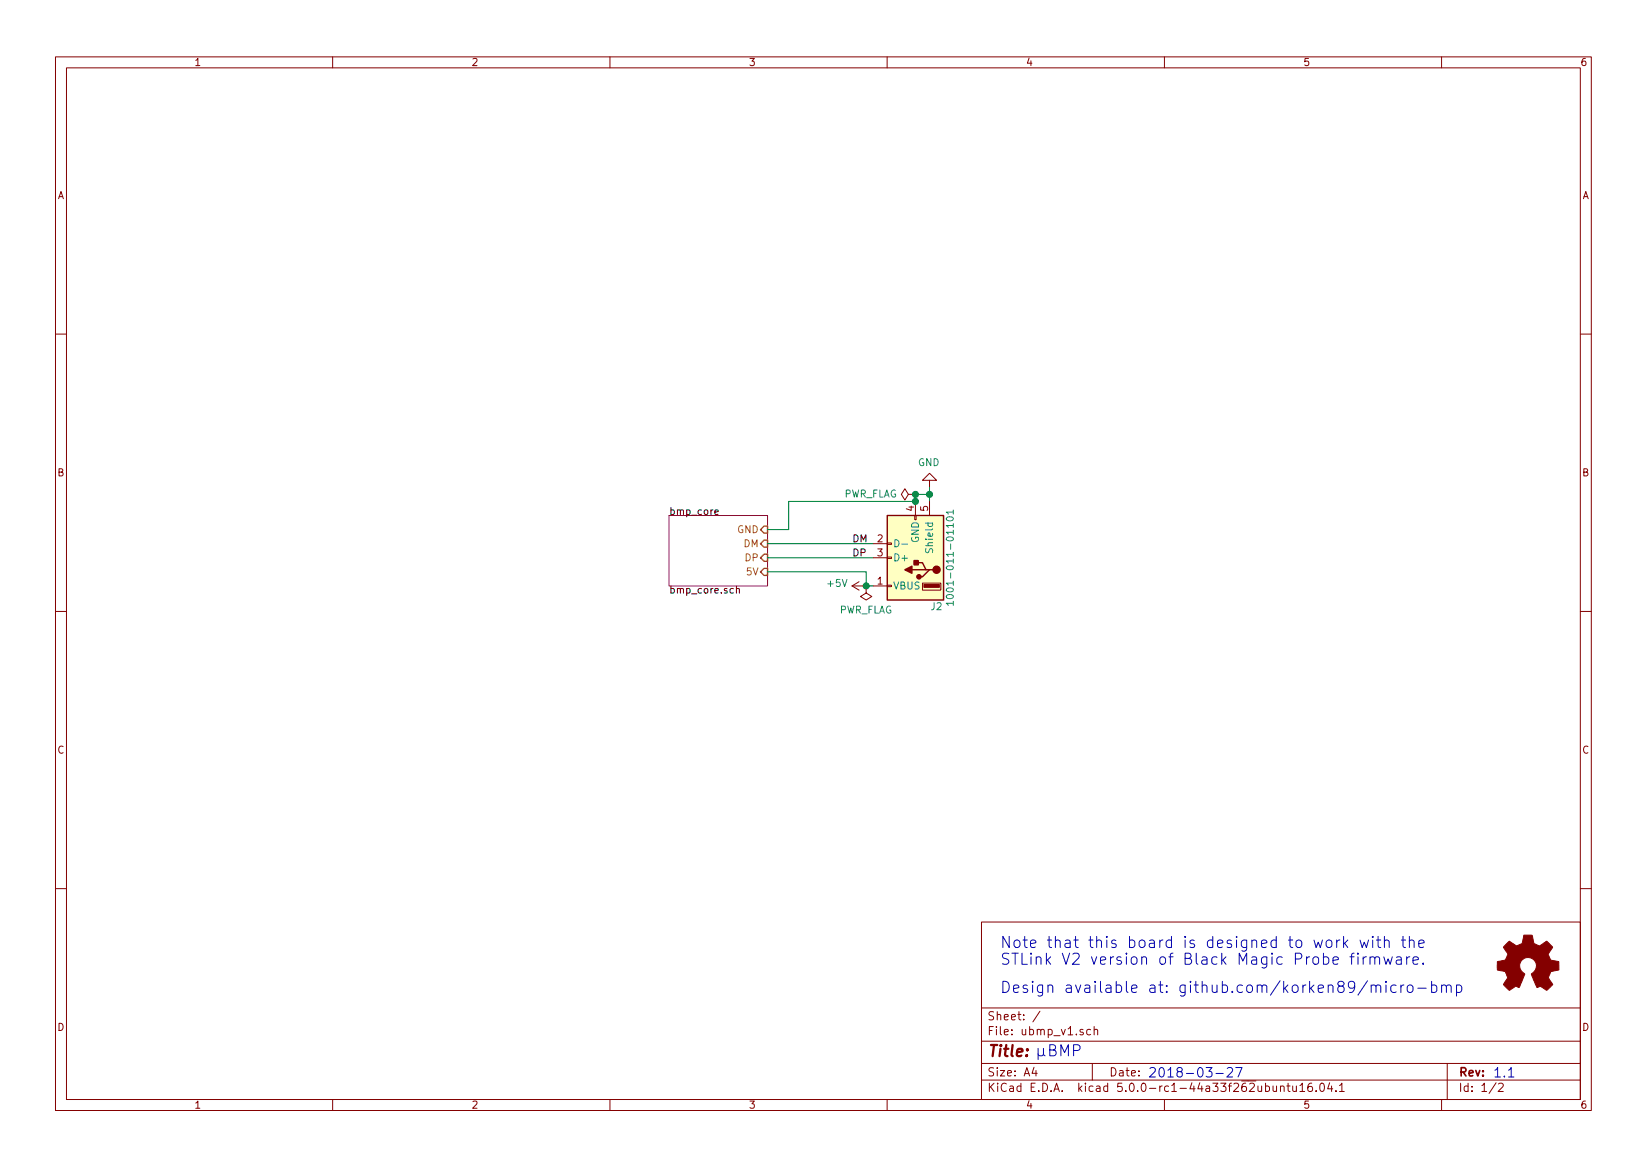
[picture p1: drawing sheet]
EESchema Schematic File Version 4
EELAYER 26 0
EELAYER END
$Descr A4 11693 8268
encoding utf-8
Sheet 1 2
Title ""
Date ""
Rev ""
Comp ""
Comment1 ""
Comment2 ""
Comment3 ""
Comment4 ""
$EndDescr
$Comp
L power:+5V #PWR01
U 1 1
P 6150 4150
F 0 "#PWR01" H 6150 4000 50  0001 C CNN
F 1 "+5V" V 6165 4278 50  0000 L CNN
F 2 "" H 6150 4150 50  0001 C CNN
F 3 "" H 6150 4150 50  0001 C CNN
	1    6150 4150
	0    -1   -1   0   
$EndComp
$Comp
L power:GND #PWR02
U 1 1
P 6600 3450
F 0 "#PWR02" H 6600 3200 50  0001 C CNN
F 1 "GND" H 6605 3277 50  0000 C CNN
F 2 "" H 6600 3450 50  0001 C CNN
F 3 "" H 6600 3450 50  0001 C CNN
	1    6600 3450
	-1   0    0    1   
$EndComp
Wire Wire Line
	6600 3450 6600 3500
Wire Wire Line
	6600 3500 6500 3500
Wire Wire Line
	6500 3500 6500 3550
Connection ~ 6600 3500
Wire Wire Line
	6600 3500 6600 3550
Text Label 6050 3950 0    50   ~ 0
DP
Text Label 6050 3850 0    50   ~ 0
DM
$Comp
L Connector_Specialized:USB_A J2
U 1 1
P 6500 3950
F 0 "J2" H 6350 4300 50  0000 C CNN
F 1 "1001-011-01101" V 6250 3950 50  0000 C CNN
F 2 "usb:USB_A_1001-011-01101" H 6650 3900 50  0001 C CNN
F 3 "" H 6650 3900 50  0001 C CNN
	1    6500 3950
	-1   0    0    1   
$EndComp
Wire Wire Line
	6150 4150 6200 4150
$Comp
L power:PWR_FLAG #FLG01
U 1 1
P 6150 4150
F 0 "#FLG01" H 6150 4225 50  0001 C CNN
F 1 "PWR_FLAG" H 6150 4324 50  0000 C CNN
F 2 "" H 6150 4150 50  0001 C CNN
F 3 "" H 6150 4150 50  0001 C CNN
	1    6150 4150
	-1   0    0    1   
$EndComp
Connection ~ 6150 4150
$Comp
L power:PWR_FLAG #FLG02
U 1 1
P 6500 3500
F 0 "#FLG02" H 6500 3575 50  0001 C CNN
F 1 "PWR_FLAG" V 6500 3628 50  0000 L CNN
F 2 "" H 6500 3500 50  0001 C CNN
F 3 "" H 6500 3500 50  0001 C CNN
	1    6500 3500
	0    -1   -1   0   
$EndComp
Connection ~ 6500 3500
$Comp
L Graphic:Logo_Open_Hardware_Small #LOGO1
U 1 1
P 10850 6850
F 0 "#LOGO1" H 10850 7125 50  0001 C CNN
F 1 "Logo_Open_Hardware_Small" H 10850 6625 50  0001 C CNN
F 2 "" H 10850 6850 50  0001 C CNN
F 3 "~" H 10850 6850 50  0001 C CNN
	1    10850 6850
	1    0    0    -1  
$EndComp
Text Notes 7350 7500 0    79   ~ 0
µBMP
Text Notes 8150 7650 0    67   ~ 0
2018-03-27
Text Notes 10600 7650 0    67   ~ 0
1.1
Text Notes 7100 6850 0    79   ~ 0
Note that this board is designed to work with the \nSTLink V2 version of Black Magic Probe firmware.
Text Notes 7100 7050 0    79   ~ 0
Design available at: github.com/korken89/micro-bmp
$Sheet
S 4750 3650 700  500 
U 5ABFD4E7
F0 "bmp_core" 50
F1 "bmp_core.sch" 50
F2 "5V" I R 5450 4050 50 
F3 "DP" I R 5450 3950 50 
F4 "DM" I R 5450 3850 50 
F5 "GND" I R 5450 3750 50 
$EndSheet
Wire Wire Line
	6200 3950 5450 3950
Wire Wire Line
	5450 3850 6200 3850
Wire Wire Line
	6500 3550 5600 3550
Wire Wire Line
	5600 3550 5600 3750
Wire Wire Line
	5600 3750 5450 3750
Connection ~ 6500 3550
Wire Wire Line
	6150 4150 6150 4050
Wire Wire Line
	6150 4050 5450 4050
$EndSCHEMATC
